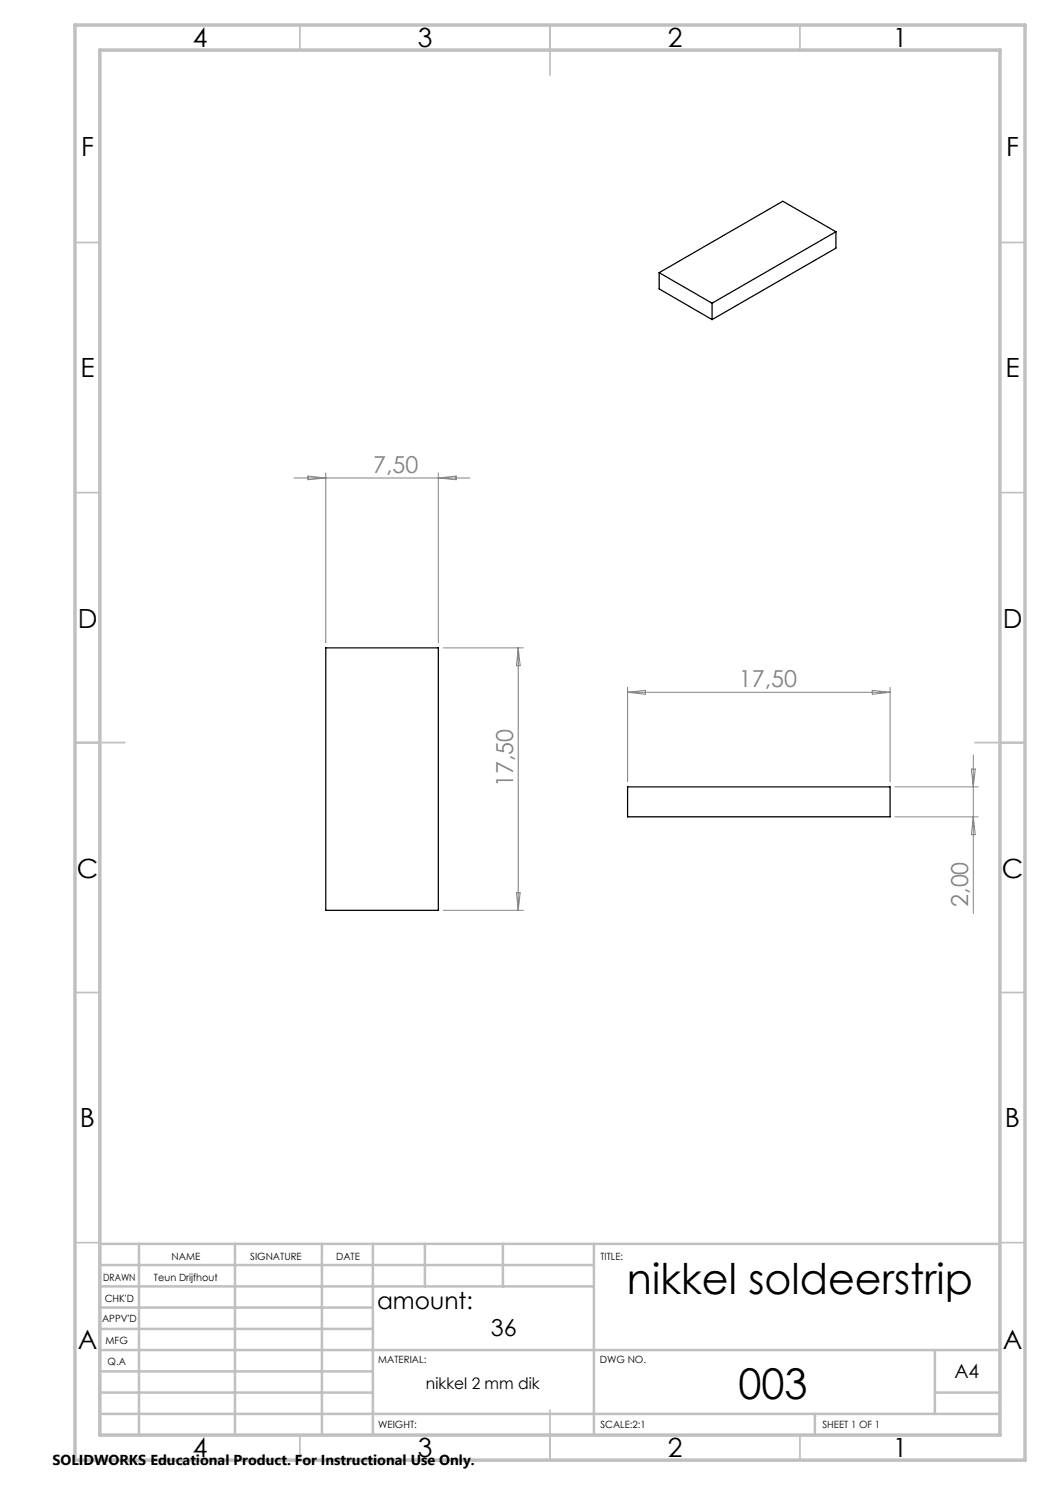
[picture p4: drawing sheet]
<svg xmlns="http://www.w3.org/2000/svg" width="210mm" height="297mm" viewBox="0 0 210 297" stroke-linecap="round" stroke-linejoin="round" font-family="sans-serif">
<path d="M131.8 54.5v3.3l10.6 6.1M131.8 54.5l10.6 6.1M167.2 46.4l-24.8 14.2M167.2 46.4v3.2l-24.8 14.3M167.2 46.4l-10.6-6.2-24.8 14.3M142.4 60.6v3.3M65.2 129.6h22.5v52.5h-22.5zM125.5 157.4h52.5v6h-52.5z" fill="none" stroke="#000" stroke-width=".25"/>
<g fill="none" stroke="#c0c0c0" stroke-width=".35">
<path d="M60 5v5M110 5v10M160 5v5M15 48.5h5M200 48.5h5M15 98.5h5M200 98.5h5M15 148.5h10M195 148.5h10M15 198.5h5M200 198.5h5M15 248.5h5"/>
<path d="M200 248.5h5M60 287v5M110 282v10M160 287v5"/>
</g>
<g fill="none" stroke="#c0c0c0" stroke-width=".5">
<path d="M20 231.8v55.2M20 248.8h180M20 257.3h98.8M20 253h98.8M27.8 248.8v38.2M47 248.8v38.2M64.4 248.8v38.2M74.6 248.8v38.2M85 248.8v8.5M100.6 248.8v8.5M118.8 248.8v38.2M20 265.8h54.6"/>
<path d="M20 261.5h54.6M20 278.5h54.6M20 274.3h54.6M20 270h180M187 278.5h13M187 270v12.8M20 282.8h180M163 282.8v4.2"/>
</g>
<path d="M15 5h190v287h-190zM20 10h180v277h-180z" fill="none" stroke="#c0c0c0" stroke-width=".7"/>
<g fill="none" stroke="#808080" stroke-width=".2">
<path d="M58.8 95.6h35.2M61.6 95.2l3.6 .4-3.6 .4zM65.2 94.6v34M87.7 94.6v34M87.7 95.6l3.5-.4v.8zM88.7 129.6h16M103.6 129.6v52.5M103.6 129.6l.4 3.5h-.7zM125.5 137.5v18.8M125.5 138.5h52.5M125.5 138.5l3.6-.4v.7zM174.4 138.1l3.6 .4-3.6 .3z"/>
<path d="M178 137.5v18.8M179 157.4h16.7M194.3 153.8h.8l-.4 3.6zM194.7 151v31.7M103.3 178.5h.7l-.4 3.6zM179 163.4h16.7M194.7 163.4l.4 3.5h-.8zM88.7 182.1h16"/>
</g>
<g font-size="8.5">
<text x="125.4" y="258.8">nikkel soldeerstrip</text>
<text x="147.7" y="279.7">003</text>
</g>
<g font-size="5.3">
<text x="38.5" y="9.5">4</text>
<text x="83.5" y="9.5">3</text>
<text x="133.6" y="9.5">2</text>
<text x="178.6" y="9.5">1</text>
<text x="16.2" y="31.2">F</text>
<text x="201.2" y="31.2">F</text>
<text x="16.1" y="75.5">E</text>
<text x="201.1" y="75.5">E</text>
<text x="15.5" y="125.5">D</text>
<text x="200.5" y="125.5">D</text>
<text x="15.4" y="175.5">C</text>
<text x="200.4" y="175.5">C</text>
<text x="16" y="225.5">B</text>
<text x="201" y="225.5">B</text>
<text x="15.5" y="269.7">A</text>
<text x="200.5" y="269.7">A</text>
<text x="38.5" y="291.5">4</text>
<text x="83.5" y="291.5">3</text>
<text x="133.6" y="291.5">2</text>
<text x="178.6" y="291.5">1</text>
</g>
<g font-size="4.7" fill="#808080">
<text x="74.6" y="94.6">7,50</text>
<text x="147.8" y="137.4">17,50</text>
<text x="102.7" y="157.4" transform="rotate(-90 102.7 157.4)">17,50</text>
<text x="193.7" y="181.4" transform="rotate(-90 193.7 181.4)">2,00</text>
</g>
<g font-size="4.7">
<text x="75.4" y="261.7">amount:</text>
<text x="98.2" y="267.1">36</text>
</g>
<text font-size="3.9" x="190.9" y="275.5">A4</text>
<text font-size="3.2" x="85.2" y="277.9">nikkel 2 mm dik</text>
<text font-size="2.9" x="10.5" y="292.9">SOLIDWORKS Educational Product. For Instructional Use Only.</text>
<g font-size="2">
<text x="34.3" y="252">NAME</text>
<text x="50" y="251.9">SIGNATURE</text>
<text x="67.2" y="251.9">DATE</text>
<text x="120.1" y="251.9">TITLE:</text>
<text x="20.6" y="256.1">DRAWN</text>
<text x="30.8" y="256.1">Teun Drijfhout</text>
<text x="20.9" y="260.3">CHK'D</text>
<text x="20.4" y="264.4">APPV'D</text>
<text x="21.1" y="268.8">MFG</text>
<text x="21.5" y="273">Q.A</text>
<text x="75.6" y="272.5">MATERIAL:</text>
<text x="120" y="272.5">DWG NO.</text>
<text x="75.6" y="285.5">WEIGHT:</text>
<text x="120.1" y="285.6">SCALE:2:1</text>
<text x="164.5" y="285.6">SHEET 1 OF 1</text>
</g>
</svg>
